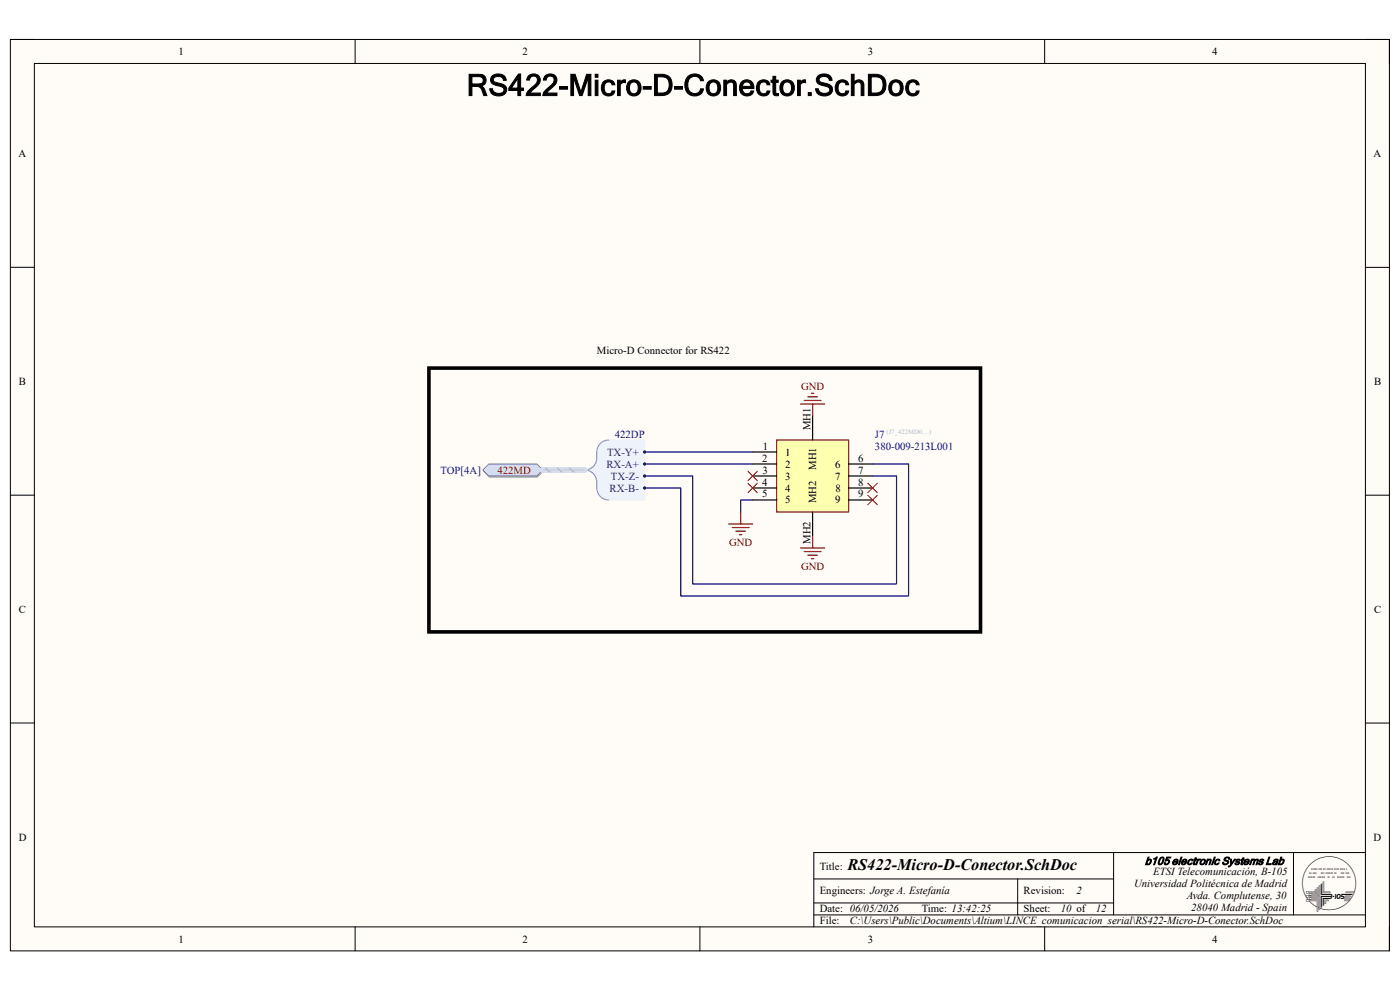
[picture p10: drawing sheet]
<svg xmlns="http://www.w3.org/2000/svg" width="297mm" height="210mm" viewBox="0 0 297 210" stroke-linecap="round" stroke-linejoin="round" font-family="sans-serif">
<path d="M2.2 8.4h292.6v193.3h-292.6z" fill-rule="evenodd" fill="#fffcf8"/>
<path d="M2.2 8.4h292.6v193.3h-292.6z" fill="none" stroke="#000" stroke-width=".21"/>
<path d="M7.3 13.5h282.4v183.1h-282.4z" fill-rule="evenodd" fill="#fffcf8"/>
<g fill="none" stroke="#000" stroke-width=".21">
<path d="M2.2 8.4h5.1M7.3 13.5h282.4v183.1h-282.4zM75.3 8.4v5.1M148.5 8.4v5.1M221.6 8.4v5.1M289.7 8.4h5.1v5.1M2.2 56.7h5.1M289.7 56.7h5.1M2.2 105h5.1M289.7 105.1h5.1M2.2 153.4h5.1M289.7 153.4h5.1"/>
<path d="M75.3 196.6v5.1M148.5 196.6v5.1M172.7 186.5h63.6M172.7 194.1h117M172.7 191.5h63.6M215.9 186.5v7.6M221.6 196.6v5.1M236.3 180.9v13.2M274.4 180.9v13.2M289.7 180.9h-117v15.7M294.8 196.6v5.1"/>
</g>
<path d="M154.6 111.2h5.1M155.4 111.9h3.5M156.1 112.7h2.1M156.9 113.4h.5M157.1 108.6v2.6" fill="none" stroke="#800000" stroke-width=".25"/>
<path d="M126.9 94.6l1-.9 1.2-.4h7.7v12.8h-7.7l-1.2-.4-1-.9-.3-1.3v-1.9l-.6-1-1.3-.9 1.3-.8 .6-1.1v-1.9z" fill-rule="evenodd" fill="#edf2fb"/>
<path d="M126.9 94.6l1-.9 1.2-.4h7.7v12.8h-7.7l-1.2-.4-1-.9-.3-1.3v-1.9l-.6-1-1.3-.9 1.3-.8 .6-1.1v-1.9z" fill="none" stroke="#edf2fb" stroke-width=".21"/>
<path d="M129.1 93.3a2.55 2.55 0 0 0-2.5 2.6 3.4 3.4 0 0 1-.9 3.2l-1.1 .5-.5 .1a2.54 2.54 0 0 1 2.5 2.5 3.4 3.4 0 0 0 1 3.3l1 .5 .5 .1" fill="none" stroke="#8f9ec9" stroke-width=".25"/>
<circle cx="136.8" cy="98.4" r=".25" fill="#003a70"/>
<circle cx="136.8" cy="98.4" r=".25" fill="none" stroke="#003a70" stroke-width=".21"/>
<circle cx="136.8" cy="103.5" r=".25" fill="#003a70"/>
<circle cx="136.8" cy="103.5" r=".25" fill="none" stroke="#003a70" stroke-width=".21"/>
<circle cx="136.8" cy="95.9" r=".25" fill="#003a70"/>
<circle cx="136.8" cy="95.9" r=".25" fill="none" stroke="#003a70" stroke-width=".21"/>
<circle cx="136.8" cy="101" r=".25" fill="#003a70"/>
<circle cx="136.8" cy="101" r=".25" fill="none" stroke="#003a70" stroke-width=".21"/>
<path d="M102.6 100l1.2-1.3h10.2l1.3 1.3-1.3 1.2h-10.2z" fill-rule="evenodd" fill="#bac0ca"/>
<path d="M102.6 100l1.2-1.3h10.2l1.3 1.3-1.3 1.2h-10.2z" fill="none" stroke="#a6acb6" stroke-width=".21"/>
<path d="M102.4 99.7l1.3-1.3h10.2l1.3 1.3-1.3 1.3h-10.2z" fill-rule="evenodd" fill="#d5e4ff"/>
<path d="M102.4 99.7l1.3-1.3h10.2l1.3 1.3-1.3 1.3h-10.2z" fill="none" stroke="#71809b" stroke-width=".21"/>
<path d="M91 78.1h117v55.9h-117z" fill="none" stroke="#000" stroke-width=".76"/>
<path d="M164.8 93.3h15.2v15.3h-15.2z" fill-rule="evenodd" fill="#ffffb0"/>
<path d="M164.8 93.3h15.2v15.3h-15.2zM169.9 85.7h5M170.6 85h3.6M171.4 84.2h2M172.1 83.4h.6M172.4 85.7v2.6M169.9 116.2h5M170.6 117h3.6M171.4 117.8h2M172.1 118.5h.6M172.4 113.7v2.5" fill="none" stroke="#800000" stroke-width=".25"/>
<path d="M159.7 95.9h5.1M159.7 98.4h5.1M172.4 88.3v5M180 98.4h5.1M159.7 101h5.1M159.7 103.5h5.1M159.7 106.1h5.1M172.4 108.6v5.1M180 101h5.1M180 103.5h5.1M180 106.1h5.1" fill="none" stroke="#000" stroke-width=".25"/>
<path d="M158.7 100l2 2M160.7 100l-2 2M158.7 102.5l2 2M160.7 102.5l-2 2M184.1 102.5l2 2M184.1 105.1l2 2M186.1 102.5l-2 2M186.1 105.1l-2 2" fill="none" stroke="#f00" stroke-width=".21"/>
<path d="M136.8 95.9h22.9M136.8 98.4h22.9M185.1 98.4h7.7v28h-48.4v-22.9h-7.6M136.8 101h10.2v22.9h43.2v-22.9h-5.1M159.7 106.1h-2.6v2.5" fill="none" stroke="#000080" stroke-width=".25"/>
<path d="M115.2 99.7h8.9" fill="none" stroke="#cbdaff" stroke-width="1.3"/>
<path d="M115.7 99.3l1 .9M118.2 99.3l1 .9M120.8 99.3l1 .9" fill="none" stroke="#adbce7" stroke-width=".38"/>
<path d="M115.2 99.7h8.9" fill="none" stroke="#adbce7" stroke-width=".25"/>
<text font-size="6.3" x="99" y="20.3">RS422-Micro-D-Conector.SchDoc</text>
<text font-size="3.4" x="179.8" y="184.7">RS422-Micro-D-Conector.SchDoc</text>
<text font-size="2.4" x="242.9" y="183.4">b105 electronic Systems Lab</text>
<g font-size="2.3">
<text x="37.9" y="11.7">1</text>
<text x="110.9" y="11.7">2</text>
<text x="184.1" y="11.7">3</text>
<text x="257.1" y="11.7">4</text>
<text x="3.9" y="33.3">A</text>
<text x="291.4" y="33.3">A</text>
<text x="126.6" y="75">Micro-D Connector for RS422</text>
<text x="4" y="81.6">B</text>
<text x="291.5" y="81.6">B</text>
<text x="161.8" y="95.4">1</text>
<text x="171.9" y="91.3" transform="rotate(-90 171.9 91.3)">MH1</text>
<text x="161.7" y="97.9">2</text>
<text x="161.8" y="100.5">3</text>
<text x="166.5" y="96.6">1</text>
<text x="166.5" y="99.2">2</text>
<text x="166.5" y="101.7">3</text>
<text x="173.2" y="99.7" transform="rotate(-90 173.2 99.7)">MH1</text>
<text x="177.2" y="99.2">6</text>
<text x="177.2" y="101.7">7</text>
<text x="182.1" y="97.9">6</text>
<text x="182.1" y="100.5">7</text>
<text x="161.7" y="103">4</text>
<text x="161.7" y="105.5">5</text>
<text x="166.5" y="104.3">4</text>
<text x="166.5" y="106.8">5</text>
<text x="173.2" y="106.8" transform="rotate(-90 173.2 106.8)">MH2</text>
<text x="177.2" y="106.8">9</text>
<text x="177.2" y="104.3">8</text>
<text x="182.1" y="103">8</text>
<text x="182.1" y="105.5">9</text>
<text x="171.9" y="115.4" transform="rotate(-90 171.9 115.4)">MH2</text>
<text x="4" y="130">C</text>
<text x="291.5" y="130">C</text>
<text x="4" y="178.3">D</text>
<text x="291.4" y="178.3">D</text>
<text x="173.9" y="184.7">Title:</text>
<text x="244.6" y="185.7">ETSI Telecomunicación, B-105</text>
<text x="173.9" y="189.7">Engineers: Jorge A. Estefanía</text>
<text x="217.2" y="189.7">Revision:</text>
<text x="228.3" y="189.7">2</text>
<text x="240.6" y="188.2">Universidad Politécnica de Madrid</text>
<text x="251.8" y="190.8">Avda. Complutense, 30</text>
<text x="173.9" y="193.5">Date: 06/05/2026</text>
<text x="173.9" y="196.1">File:</text>
<text x="180.3" y="196.1">C:\Users\Public\Documents\Altium\LINCE_comunicacion_serial\RS422-Micro-D-Conector.SchDoc</text>
<text x="195.5" y="193.5">Time: 13:42:25</text>
<text x="217.2" y="193.5">Sheet:</text>
<text x="225" y="193.5">10 of</text>
<text x="232.5" y="193.5">12</text>
<text x="252.7" y="193.3">28040 Madrid - Spain</text>
<text x="37.9" y="199.9">1</text>
<text x="110.9" y="199.9">2</text>
<text x="184.1" y="199.9">3</text>
<text x="257.1" y="199.9">4</text>
</g>
<g font-size="2.3" fill="#800000">
<text x="170" y="82.6">GND</text>
<text x="105.5" y="100.5">422MD</text>
<text x="154.7" y="115.7">GND</text>
<text x="170" y="120.8">GND</text>
</g>
<g font-size="2.3" fill="#000080">
<text x="130.4" y="92.8">422DP</text>
<text x="185.6" y="92.8">J7</text>
<text x="185.6" y="95.4">380-009-213L001</text>
<text x="93.4" y="100.5">TOP[4A]</text>
</g>
<g font-size="2.3" fill="#003a70">
<text x="128.7" y="99.2">RX-A+</text>
<text x="128.8" y="96.6">TX-Y+</text>
<text x="129.6" y="101.7">TX-Z-</text>
<text x="129.3" y="104.3">RX-B-</text>
</g>
<text font-size="1.4" fill="#b2b0d4" x="188.1" y="92">(J7_422MD0, ...)</text>
<text font-size=".8" x="276.1" y="182.5">G</text>
</svg>
